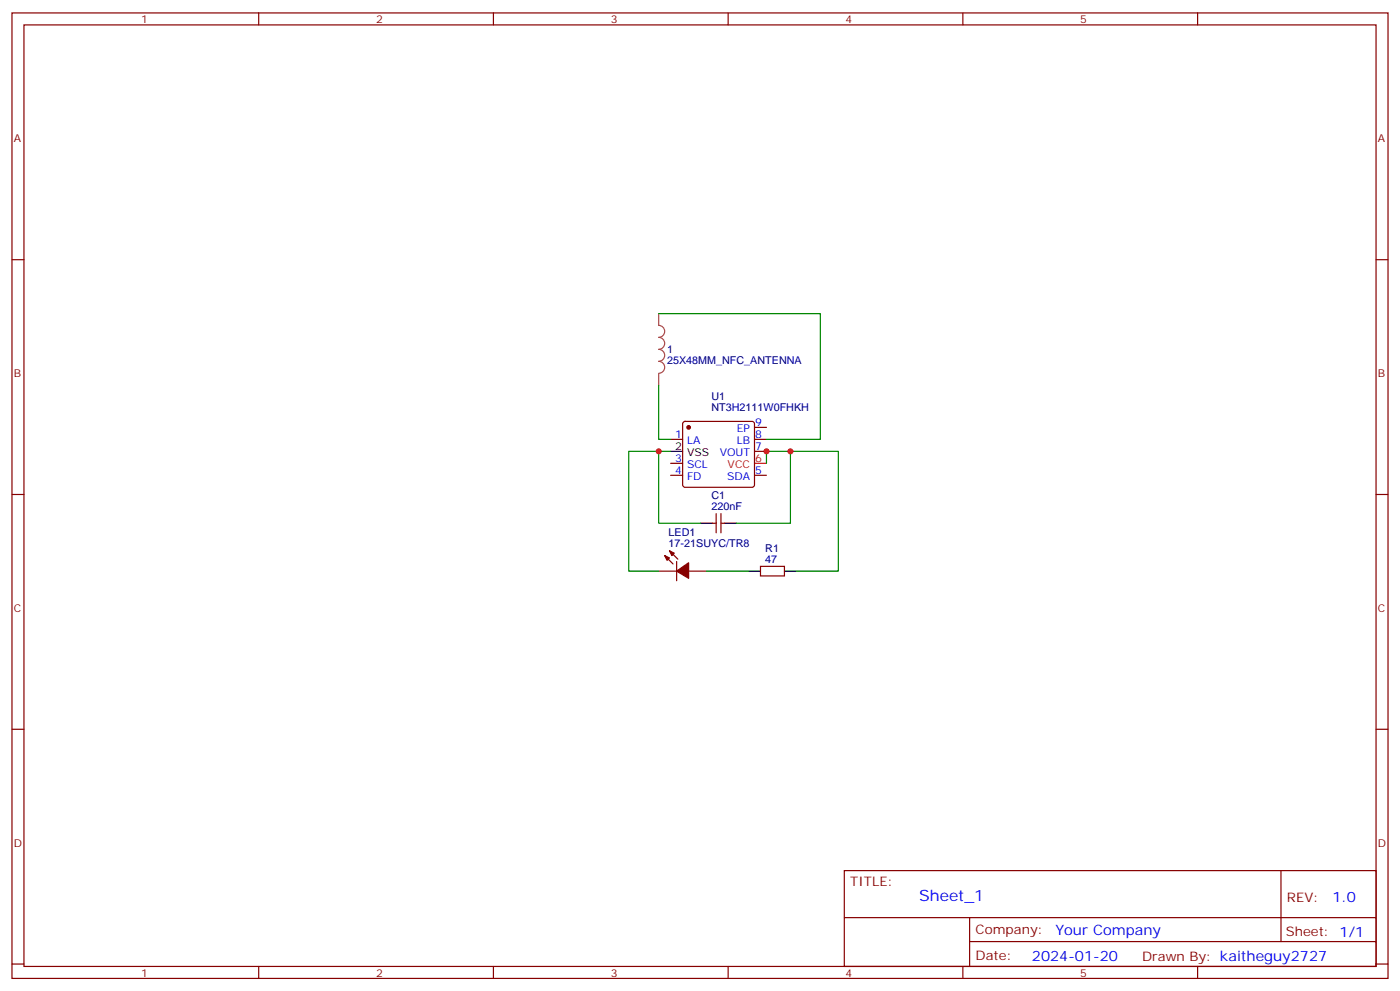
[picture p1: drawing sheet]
<svg xmlns="http://www.w3.org/2000/svg" width="412mm" height="292mm" viewBox="0 0 412 292" stroke-linecap="round" stroke-linejoin="round" font-family="sans-serif">
<g fill="none" stroke="#870000" stroke-width=".35">
<path d="M3.5 3.8h405.4v284.3h-405.4zM7.1 7.3h398.2v277.3h-398.2zM76.2 3.8v3.5M145.3 3.8v3.5M214.5 3.8v3.5M283.6 3.8v3.5M352.8 3.8v3.5M3.5 76.5h3.6M405.3 76.5h3.6M197.6 129.4h3.5M197.6 140h3.5M197.6 136.5h3.5"/>
<path d="M201.3 124.3l.5-.2h19.7l.5 .2 .2 .5v18l-.2 .5-.5 .2h-19.7l-.5-.2-.2-.5v-18zM222.2 125.9h3.6M222.2 129.4h3.6M222.2 132.9h3.6M222.2 140h3.6M3.5 145.6h3.6M209.9 154.1h1.1M211 151.3v5.6M212.4 151.3v5.6M212.4 154.1h1M405.3 145.6h3.6M194 168.2h5.3"/>
<path d="M195.8 163.6l2.5 2.5M197.2 162.2l2.5 2.5M199.3 165.4v5.6M202.8 168.2h5.3M224 166.8h7.1v2.8h-7.1zM3.5 214.8h3.6M405.3 214.8h3.6M248.7 256.4h156.6v28.2h-156.6zM377.3 256.4v20.9M248.7 270.2h156.5M285.6 277.3h119.6M285.6 270.2v14.2"/>
<path d="M3.5 283.9h3.6M76.2 284.6v3.5M145.3 284.6v3.5M214.5 284.6v3.5M283.6 284.6v3.5M352.8 284.6v3.5M405.3 283.9h3.6"/>
</g>
<path d="M222.2 136.5h3.6" fill="none" stroke="#f00" stroke-width=".35"/>
<path d="M197.6 132.9h3.5M206.4 154.1h3.5M213.4 154.1h3.6M220.5 168.2h3.5M231.1 168.2h3.5" fill="none" stroke="#000" stroke-width=".35"/>
<g fill="#870000" stroke="#870000" stroke-width=".35">
<path d="M195.8 163.6l1.4 .7-.7 .7z"/>
<path d="M197.2 162.2l1.4 .7-.7 .7z"/>
<path d="M199.3 168.2l3.5-2.5v4.6z"/>
<circle cx="202.8" cy="125.9" r=".53"/>
</g>
<path d="M194 92.4v3.4a1.76 1.76 0 0 1 1.8 1.8 1.76 1.76 0 0 1-1.8 1.8 1.76 1.76 0 0 1 1.8 1.7 1.76 1.76 0 0 1-1.8 1.8 1.76 1.76 0 0 1 1.8 1.7 1.76 1.76 0 0 1-1.8 1.8 1.76 1.76 0 0 1 1.8 1.8 1.76 1.76 0 0 1-1.8 1.7M194 110.1v3.4" fill="none" stroke="#a64a4a" stroke-width=".35"/>
<path d="M194 92.4h47.7v37h-15.9M194 113.5v15.9h3.6M194 132.9h-8.8v35.3h8.8M197.6 132.9h-3.6v21.2h12.4M225.8 136.5v-3.6h7v21.2h-15.8M232.8 132.9h14.1v35.3h-12.3M208.1 168.2h12.4" fill="none" stroke="#008700" stroke-width=".35"/>
<g fill="#c00">
<circle cx="225.8" cy="132.9" r=".88"/>
<circle cx="194" cy="132.9" r=".88"/>
<circle cx="232.8" cy="132.9" r=".88"/>
</g>
<text font-size="4.6" fill="#00f" x="270.8" y="265.4">Sheet_1</text>
<g font-size="4.2" fill="#00f">
<text x="392.5" y="265.7">1.0</text>
<text x="310.9" y="275.2">Your Company</text>
<text x="304" y="283">2024-01-20</text>
</g>
<g font-size="3.9" fill="#800">
<text x="250.5" y="261">TITLE:</text>
<text x="379.1" y="265.7">REV:</text>
<text x="287.4" y="275.2">Company:</text>
<text x="378.7" y="275.8">Sheet: 1/1</text>
<text x="287.4" y="282.9">Date:</text>
<text x="336.4" y="282.9">Drawn By: kaitheguy2727</text>
</g>
<g font-size="3.2" fill="#800">
<text x="41.6" y="6.8">1</text>
<text x="110.8" y="6.8">2</text>
<text x="179.9" y="6.8">3</text>
<text x="249.1" y="6.8">4</text>
<text x="318.2" y="6.8">5</text>
<text x="4.1" y="41.9">A</text>
<text x="405.9" y="41.9">A</text>
<text x="4.1" y="111.1">B</text>
<text x="405.9" y="111.1">B</text>
<text x="4.1" y="180.2">C</text>
<text x="405.9" y="180.2">C</text>
<text x="4.1" y="249.3">D</text>
<text x="405.9" y="249.3">D</text>
<text x="41.6" y="287.6">1</text>
<text x="110.8" y="287.6">2</text>
<text x="179.9" y="287.6">3</text>
<text x="249.1" y="287.6">4</text>
<text x="318.2" y="287.6">5</text>
</g>
<g font-size="3.2" fill="#000080">
<text x="196.5" y="107.3">25X48MM_NFC_ANTENNA</text>
<text x="196.5" y="104.1">1</text>
<text x="209.6" y="117.8">U1</text>
<text x="209.6" y="121">NT3H2111W0FHKH</text>
<text x="209.6" y="147">C1</text>
<text x="209.6" y="150.2">220nF</text>
<text x="197" y="161.1">17-21SUYC/TR8</text>
<text x="197" y="158">LED1</text>
<text x="225.4" y="165.7">47</text>
<text x="225.4" y="162.6">R1</text>
</g>
<g font-size="3.2" fill="#00f">
<text x="222.4" y="125.5">9</text>
<text x="198.9" y="129">1</text>
<text x="202.4" y="130.8">LA</text>
<text x="217" y="130.8">LB</text>
<text x="217" y="127.3">EP</text>
<text x="222.4" y="129">8</text>
<text x="198.9" y="136.1">3</text>
<text x="202.4" y="137.9">SCL</text>
<text x="212" y="134.3">VOUT</text>
<text x="222.4" y="132.6">7</text>
<text x="198.9" y="139.6">4</text>
<text x="202.4" y="141.4">FD</text>
<text x="214.2" y="141.4">SDA</text>
<text x="222.4" y="139.6">5</text>
</g>
<g font-size="3.2">
<text x="198.9" y="132.6">2</text>
<text x="202.4" y="134.3">VSS</text>
</g>
<g font-size="3.2" fill="#f00">
<text x="214.3" y="137.9">VCC</text>
<text x="222.4" y="136.1">6</text>
</g>
</svg>
